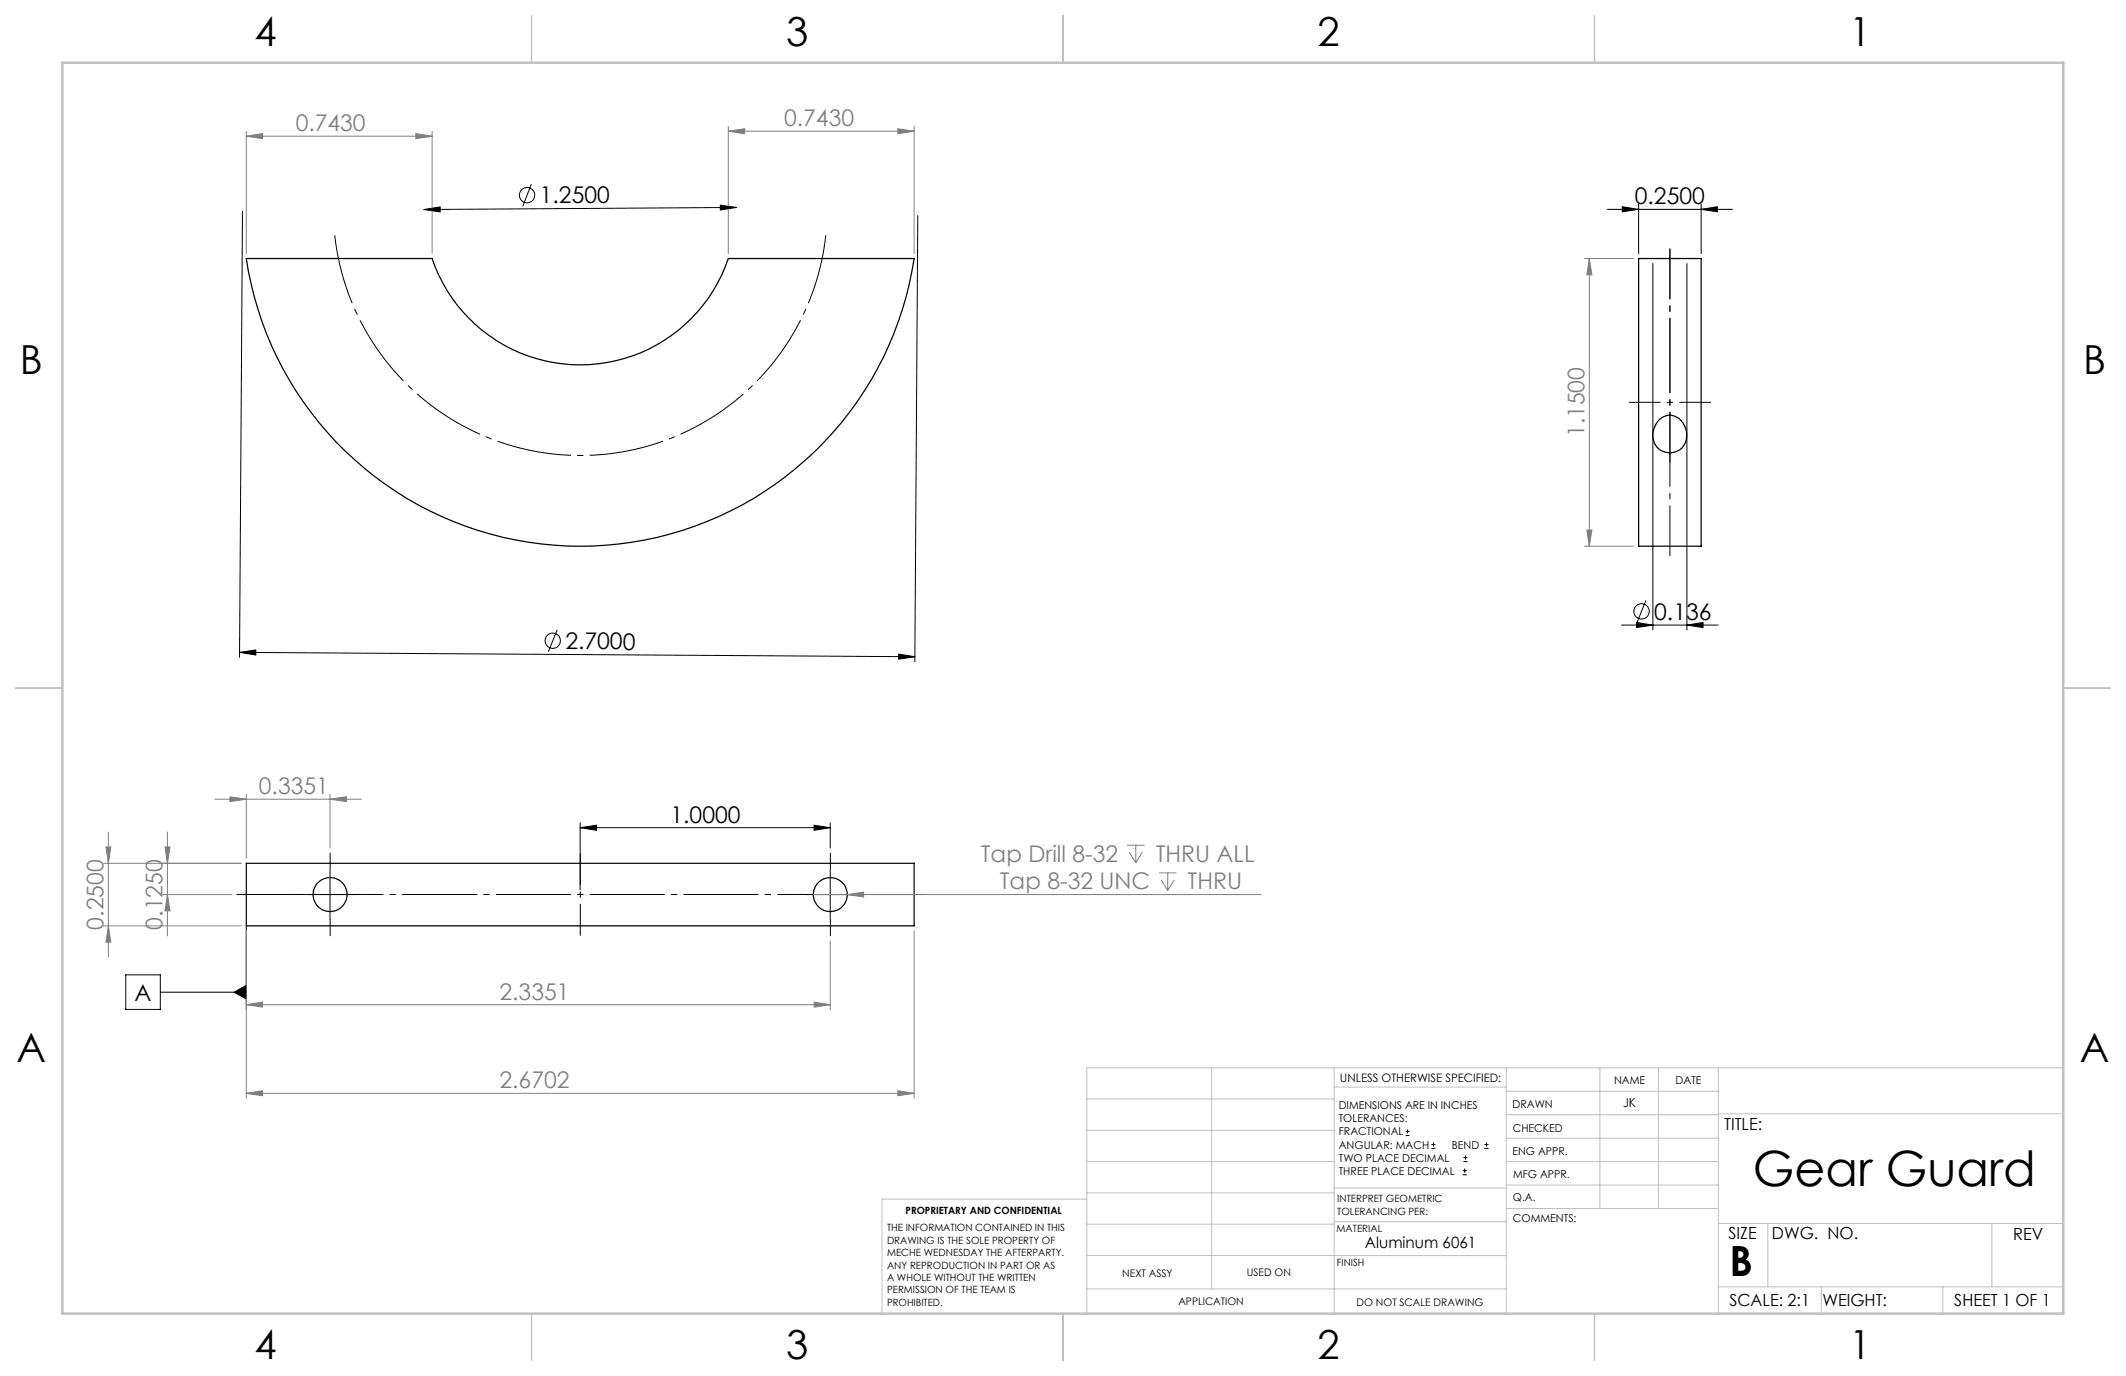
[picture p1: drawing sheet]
<svg xmlns="http://www.w3.org/2000/svg" width="432mm" height="279mm" viewBox="0 0 432 279" stroke-linecap="round" stroke-linejoin="round" font-family="sans-serif">
<g fill="none" stroke="#000" stroke-width=".25">
<path d="M50 52.5h37.8a31.7 31.7 0 0 0 30 21.6 31.7 31.7 0 0 0 30.1-21.6h37.8a68.6 68.6 0 0 1-67.9 58.4 68.6 68.6 0 0 1-67.8-58.4zM332.8 52.5h12.7v58.4h-12.7zM337.1 85.2a2.99 2.99 0 0 1 4.7 .7 3.7 3.7 0 0 1 .6 3.8 3.7 3.7 0 0 1-3.2 2.3 3.6 3.6 0 0 1-2.9-5.8zM50 175.3h135.7v12.7h-135.7z"/>
<circle cx="67" cy="181.6" r="3.5"/>
<circle cx="168.6" cy="181.7" r="3.5"/>
</g>
<g fill="none" stroke="#000" stroke-width=".2">
<path d="M107.9 37.4l-1.7 4.5M49.2 42.9l-.6 90.6M86.1 42.5l3.3-.5v1zM146.3 41.7l3.3 .4-3.3 .6zM149.6 42.1l-63.5 .4M186.4 43.8l-.6 90.6M326.5 42.5h25.4M329.5 42l3.3 .5-3.3 .5zM332.8 41.5v10M335.7 53.5v74.4M342.6 53.5v74.4M345.5 42.5l3.3-.5v1z"/>
<path d="M345.5 41.5v10M48.6 132.5l3.4-.5v1zM48.6 132.5l137.2 .8M113.2 127.9l-1.8 4.4M182.5 132.8l3.3 .5-3.3 .5zM329.4 126.9h19.6M332.4 126.4l3.3 .5-3.3 .5zM334.3 121.9l-1.8 4.5M342.6 126.9l3.3-.5v1zM67 176.6v10.1M117.8 168.1l3.3-.5v1zM117.8 167.1v13.6"/>
<path d="M117.8 168.1h50.8M165.3 167.6l3.3 .5-3.3 .5zM168.6 167.1v5.1M168.6 176.6v10.1M25.5 197.9h7.1v7.1h-7.1zM50 188v15.9M62.1 181.6h9.9M163.7 181.6h9.9M32.6 201.5h17.4M47.6 201.5l2.4-1.4v2.7zM285.5 230.6h.8M285.5 229.7h.8"/>
<path d="M285.9 229.3v.9M290.7 233.2h.8M290.7 232.4h.8M291.1 232v.8M297.1 238.5h.8M297.1 237.7h.8M297.2 235.9h.9M297.2 235.1h.9M297.5 237.3v.8M297.6 234.6v.9M301.5 233.2h.8M301.5 232.4h.8"/>
<path d="M301.9 232v.8"/>
<circle cx="107.1" cy="39.6" r="1.55"/>
<circle cx="112.3" cy="130.1" r="1.55"/>
<circle cx="333.4" cy="124.1" r="1.55"/>
</g>
<g fill="none" stroke="#808080" stroke-width=".2">
<path d="M50 27.7l3.3-.6v1.1zM50 26.7v24.8M50 27.7h37.8M84.5 27.1l3.3 .6-3.3 .5zM87.8 26.7v24.8M147.9 26.6l3.3-.5v1.1zM147.9 25.6v25.9M147.9 26.6h37.8M182.4 26.1l3.3 .5-3.3 .6zM185.7 25.6v25.9M321.8 52.5h10M322.8 52.5l.5 3.3h-1z"/>
<path d="M322.8 52.5v58.4M321.8 110.9h10M322.3 107.6h1l-.5 3.3zM21 175.3h28M21.5 172h1l-.5 3.3zM22 168.9v25.4M33.5 172h1l-.5 3.3zM34 168.9v21.1M43.7 162.3h29.7M46.7 161.8l3.3 .5-3.3 .5zM50 161.3v13M67 162.3l3.3-.5v1z"/>
<path d="M67 161.3v10.9M228.9 171.6h3.6M229.3 173l1.4 2.2M230.7 171.6v3.6M232 173l-1.3 2.2M235.4 177.2h3.5M235.8 178.6l1.4 2.2M237.2 177.2v3.6M238.5 178.6l-1.3 2.2M21 188h28M22 188l.5 3.3h-1zM33 181.6h14"/>
<path d="M34 181.6l.5 3.4h-1zM50 189v34M165.2 181.6h90.9M168.6 191.1v13.9M172.1 181.6l3.3-.4v.9zM185.7 189v34M50 204l3.3-.5v1zM50 204h118.6M165.3 203.5l3.3 .5-3.3 .5zM50 222l3.3-.5v1zM50 222h135.7M182.4 221.5l3.3 .5-3.3 .5z"/>
</g>
<path d="M68 47.8a50.2 50.2 0 0 0 49.9 44.7 50.2 50.2 0 0 0 49.8-44.7" fill="none" stroke="#000" stroke-width=".2" stroke-dasharray="15.2 1.3 1.3 1.3" stroke-dashoffset="1" stroke-linecap="butt"/>
<path d="M48 181.6h139.7" fill="none" stroke="#000" stroke-width=".2" stroke-dasharray="15.2 1.3 1.3 1.3" stroke-dashoffset="4.5" stroke-linecap="butt"/>
<path d="M330.8 81.7h16.7M117.9 173.3v16.7" fill="none" stroke="#000" stroke-width=".2" stroke-dasharray="15.2 1.3 1.3 1.3" stroke-dashoffset="8.8" stroke-linecap="butt"/>
<path d="M67.1 176.6v-3.4M168.7 176.6v-3.4M62.1 181.6h-3.5M67.1 186.6v3.5M72.1 181.6h3.4M163.7 181.6h-3.5M168.7 186.6v3.5M173.7 181.6h3.4" fill="none" stroke="#000" stroke-width=".2" stroke-dasharray="15.2 1.3 1.3 1.3" stroke-linecap="butt"/>
<path d="M339.2 112.9v-62.4" fill="none" stroke="#000" stroke-width=".2" stroke-dasharray="15.2 1.3 1.3 1.3" stroke-dashoffset="5" stroke-linecap="butt"/>
<path d="M339.2 93.9v-43.4" fill="none" stroke="#000" stroke-width=".2" stroke-dasharray="15.2 1.3 1.3 1.3" stroke-dashoffset="4.9" stroke-linecap="butt"/>
<g fill="none" stroke="#c0c0c0" stroke-width=".2">
<path d="M246.1 216.8v44.9M271 216.8v49.9M305.9 216.8v49.9M324.9 216.8v28.6M336.8 216.8v28.6M349 216.8v49.9M419.1 216.8h-198.4v49.9M220.7 235.9h50.3M220.7 229.5h50.3M220.7 223.2h50.3M271 220.7h34.9M305.9 231.1h43.1"/>
<path d="M305.9 226.3h43.1M305.9 221.6h43.1M305.9 235.9h43.1M349 226.2h70.1M220.7 248.6h50.3M220.7 242.2h50.3M220.7 254.9h50.3M220.7 243.5h-41.6v23.2M271 255h34.9M271 248.1h35M271 241.2h35M305.9 240.6h43.1"/>
<path d="M306 245.4h43M349 248.4h70.1M359.1 248.4v12.9M404.6 248.4v12.9M220.7 261.7h85.2M349 261.3h70.1M369.9 261.3v5.4M394.6 261.3v5.4"/>
</g>
<path d="M107.9 3.2v9.5M215.9 3.2v9.5M323.8 3.2v9.5M3.1 139.7h9.6M419.1 139.7h9.5M107.9 266.7v9.6M215.9 266.7v9.6M323.8 266.7v9.6" fill="none" stroke="#c0c0c0" stroke-width=".25"/>
<path d="M12.7 12.7h406.4v254h-406.4z" fill="none" stroke="#c0c0c0" stroke-width=".5"/>
<g fill="#000">
<path d="M146.3 41.7v1l3.3-.6zM86.1 42.5l3.3 .5v-1z"/>
<path d="M345.5 42.5l3.3-.5v1zM329.5 42l3.3 .5-3.3 .5z"/>
<path d="M182.5 132.8l3.3 .5-3.3 .5zM48.6 132.5l3.4-.5v1z"/>
<path d="M117.8 168.1l3.3-.5v1zM165.3 167.6l3.3 .5-3.3 .5z"/>
<path d="M47.6 201.5l2.4 1.3v-2.7zM332.4 126.4l3.3 .5-3.3 .5zM342.6 126.9l3.3-.5v1z"/>
</g>
<g fill="#808080">
<path d="M172.1 181.6l3.3-.4v.9z"/>
<path d="M67 162.3l3.3-.5v1zM46.7 161.8l3.3 .5-3.3 .5z"/>
<path d="M50 27.7l3.3-.6v1.1zM84.5 27.1l3.3 .6-3.3 .5zM147.9 26.6l3.3-.5v1.1zM182.4 26.1l3.3 .5-3.3 .6zM50 204l3.3-.5v1zM165.3 203.5l3.3 .5-3.3 .5zM50 222l3.3-.5v1zM182.4 221.5l3.3 .5-3.3 .5z"/>
<path d="M34 181.6l.5 3.4h-1zM33.5 172h1l-.5 3.3z"/>
<path d="M322.3 107.6h1l-.5 3.3zM322.8 52.5l.5 3.3h-1z"/>
<path d="M21.5 172h1l-.5 3.3zM22 188l.5 3.3h-1z"/>
</g>
<text font-size="9.9" x="356" y="240.8">Gear Guard</text>
<text font-size="8.5" x="351.3" y="259">B</text>
<g font-size="8.1">
<text x="51.7" y="9.3">4</text>
<text x="159.7" y="9.3">3</text>
<text x="267.6" y="9.3">2</text>
<text x="375.6" y="9.3">1</text>
<text x="4" y="76">B</text>
<text x="423.1" y="76">B</text>
<text x="3.3" y="215.7">A</text>
<text x="422.4" y="215.7">A</text>
<text x="51.7" y="276">4</text>
<text x="159.7" y="276">3</text>
<text x="267.6" y="276">2</text>
<text x="375.6" y="276">1</text>
</g>
<g font-size="4.7" fill="#808080">
<text x="60.1" y="26.6">0.7430</text>
<text x="159.3" y="25.6">0.7430</text>
<text x="321.8" y="88.8" transform="rotate(-90 321.8 88.8)">1.1500</text>
<text x="52.6" y="161.2">0.3351</text>
<text x="199.2" y="175">Tap Drill 8-32</text>
<text x="234.7" y="175">THRU ALL</text>
<text x="203.1" y="180.6">Tap 8-32 UNC</text>
<text x="241.2" y="180.6">THRU</text>
<text x="21" y="188.7" transform="rotate(-90 21 188.7)">0.2500</text>
<text x="33" y="188.7" transform="rotate(-90 33 188.7)">0.1250</text>
<text x="101.5" y="203">2.3351</text>
<text x="101.5" y="221">2.6702</text>
</g>
<g font-size="4.7">
<text x="109.6" y="41.3">1.2500</text>
<text x="332.1" y="41.5">0.2500</text>
<text x="336" y="125.8">0.136</text>
<text x="114.8" y="131.8">2.7000</text>
<text x="136.2" y="167">1.0000</text>
<text x="27.3" y="203.2">A</text>
</g>
<g font-size="3.4">
<text x="350.2" y="229.5">TITLE:</text>
<text x="351.1" y="251.6">SIZE</text>
<text x="359.9" y="251.6">DWG. NO.</text>
<text x="408.9" y="251.7">REV</text>
<text x="351.2" y="265.2">SCALE: 2:1</text>
<text x="370.1" y="265.3">WEIGHT:</text>
<text x="396.9" y="265.2">SHEET 1 OF 1</text>
</g>
<text font-size="3.2" x="277.2" y="253.3">Aluminum 6061</text>
<text font-size="2.5" x="329.7" y="224.8">JK</text>
<text font-size="2.4" x="272.2" y="219.7">UNLESS OTHERWISE SPECIFIED:</text>
<g font-size="2.2">
<text x="327.8" y="220.1">NAME</text>
<text x="340.3" y="220.2">DATE</text>
<text x="271.9" y="225.3">DIMENSIONS ARE IN INCHES</text>
<text x="271.9" y="227.9">TOLERANCES:</text>
<text x="307.2" y="224.9">DRAWN</text>
<text x="271.9" y="230.6">FRACTIONAL</text>
<text x="271.9" y="233.2">ANGULAR: MACH</text>
<text x="294.9" y="233.2">BEND</text>
<text x="307.3" y="229.8">CHECKED</text>
<text x="271.9" y="235.9">TWO PLACE DECIMAL</text>
<text x="271.9" y="238.5">THREE PLACE DECIMAL</text>
<text x="307.2" y="234.4">ENG APPR.</text>
<text x="307.3" y="239.2">MFG APPR.</text>
<text x="307.3" y="243.9">Q.A.</text>
<text x="307.3" y="248.1">COMMENTS:</text>
</g>
<g font-size="2.1">
<text x="227.9" y="259.2">NEXT ASSY</text>
<text x="253.3" y="259.2">USED ON</text>
<text x="239.3" y="265">APPLICATION</text>
<text x="275.5" y="265.1">DO NOT SCALE DRAWING</text>
</g>
<g font-size="2">
<text x="271.6" y="244.1">INTERPRET GEOMETRIC</text>
<text x="180.2" y="250">THE INFORMATION CONTAINED IN THIS</text>
<text x="183.9" y="246.4">PROPRIETARY AND CONFIDENTIAL</text>
<text x="271.5" y="250.2">MATERIAL</text>
<text x="271.6" y="246.6">TOLERANCING PER:</text>
<text x="180.2" y="252.5">DRAWING IS THE SOLE PROPERTY OF</text>
<text x="180.2" y="255.1">MECHE WEDNESDAY THE AFTERPARTY.</text>
<text x="180.2" y="257.6">ANY REPRODUCTION IN PART OR AS</text>
<text x="271.5" y="257">FINISH</text>
<text x="180.2" y="260.1">A WHOLE WITHOUT THE WRITTEN</text>
<text x="180.2" y="262.6">PERMISSION OF THE TEAM IS</text>
<text x="180.2" y="265.2">PROHIBITED.</text>
</g>
</svg>
